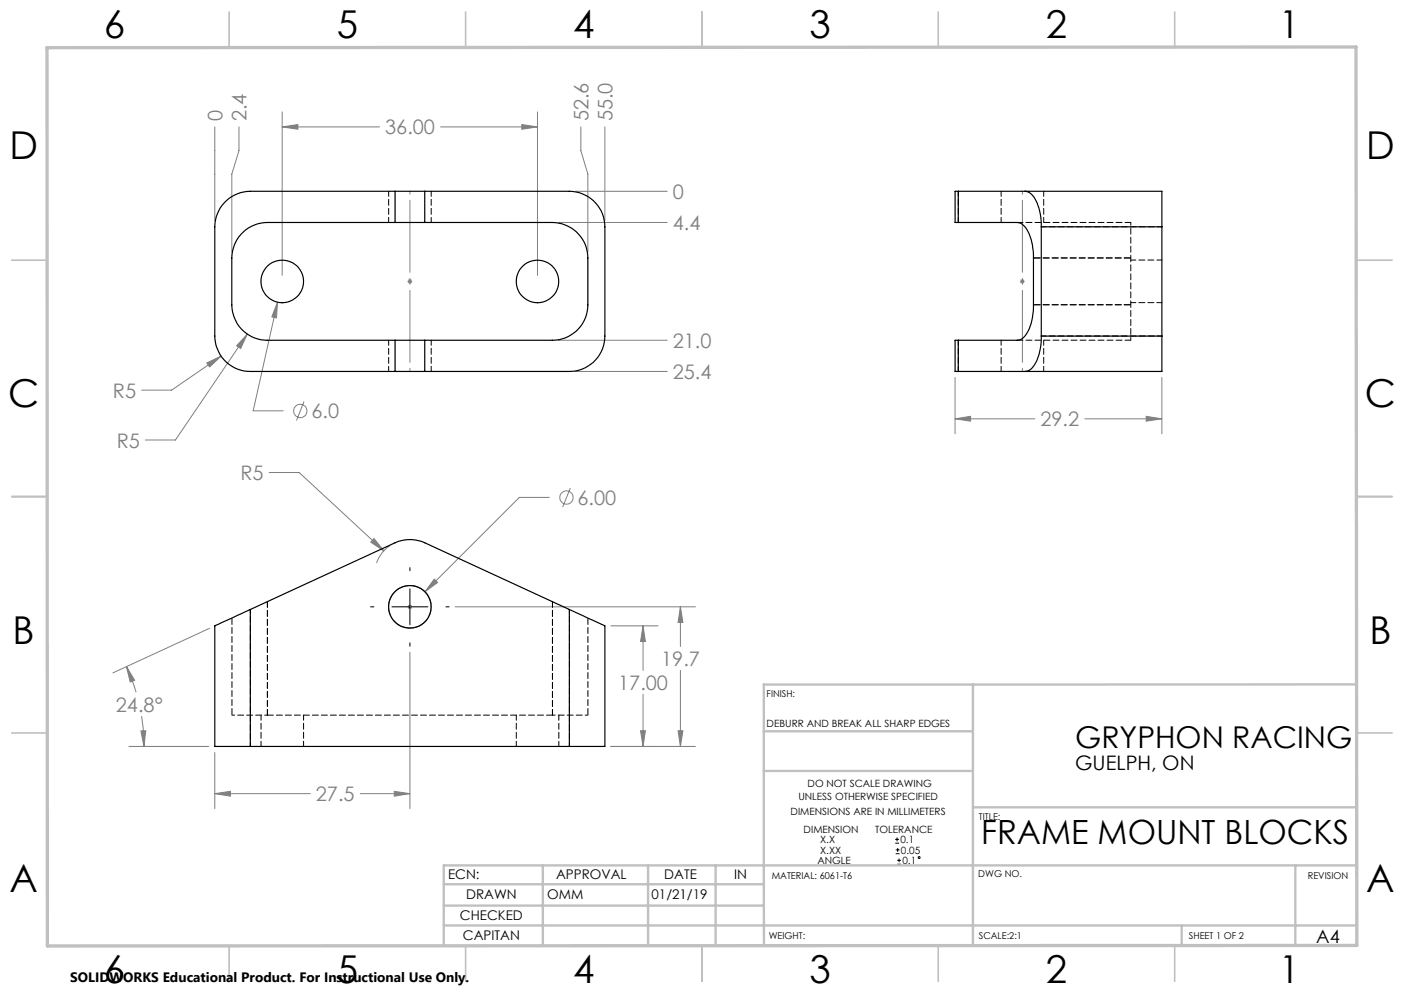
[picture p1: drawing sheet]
<svg xmlns="http://www.w3.org/2000/svg" width="297mm" height="210mm" viewBox="0 0 297 210" stroke-linecap="round" stroke-linejoin="round" font-family="sans-serif">
<g fill="none" stroke="#808080" stroke-width=".21">
<path d="M45.4 26.8v19.9M50.6 26.8v5l-1.6 5v16.5M59.7 26.8l3.3-.5v1zM59.7 23.7v34.5M59.7 26.8h20.6M93.2 26.8h20.5M110.4 26.3l3.3 .5-3.3 .5zM113.7 23.7v34.5M122.9 26.8v5l1.5 5v16.5M128 26.8v19.9M86.2 59.5h1M86.4 59.2l.7 .7"/>
<path d="M86.7 59v1M87.1 59.2l-.7 .7M118.1 47.1h23M121.7 40.5h19.4M215.8 59.5h.9M215.9 59.2l.7 .7M216.3 59v1M216.6 59.2l-.7 .7M43.7 76.8l3.1-1.5-2.5 2.3zM46.8 75.3l-10.5 7.2h-6.3M52.3 70.7l-1.4 3-.8-.6zM52.3 70.7l-15.2 22.4h-6.3"/>
<path d="M58.7 63.9l-.2 3.3-1-.2zM58.7 63.9l-5.1 23h6.3M118.1 72h23M121.7 78.6h19.4M202 79.8v11.9M245.8 79.8v11.9M56.9 99.9h6.4l17.9 16.6M64.3 84.9l-1.6 4M202 88.6l3.3-.6v1.1zM202 88.6h16.9M229.5 88.6h16.3M242.5 88l3.3 .6-3.3 .5z"/>
<path d="M79.1 113.9l2.1 2.6-2.8-1.9zM82.5 115.4a7 7 0 0 0-2.8 3.7M116.2 105.2h-6.3l-20 20M120.7 103.2l-1.7 4M44.3 132.9l-20.4 9.4M86.2 128.3h1M86.4 128l.7 .7M86.7 127.8v1M86.7 137.9v33.1M87.1 128l-.7 .7M91.9 122.5l.7 .7-2.7 2zM96.3 128.3h50.8"/>
<path d="M129.2 132.4h10M136 132.4l.5 3.3h-1zM136 132.4v9.4M143.9 128.3l.6 3.3h-1.1zM143.9 128.3v8.4M26.7 141l1.8 2.9-.9 .3zM26.7 141l.9 2 1.2 3.4M27.3 157.9h16.9M29.8 154.6l1-.1-.4 3.4zM30 151.4l.3 3.2 .1 3.3M45.4 159.1v11.9M129.2 157.9h17.9"/>
<path d="M135.5 154.5h1l-.5 3.4zM136 146.8v11.1M143.4 154.5h1.1l-.6 3.4zM143.9 141.8v16.1M45.4 167.8l3.4-.5v1.1zM45.4 167.8h20.3M76.2 167.8h10.5M83.4 167.3l3.3 .5-3.3 .6z"/>
<circle cx="63.5" cy="86.9" r="1.42"/>
<circle cx="119.8" cy="105.2" r="1.42"/>
</g>
<g fill="none" stroke="#000" stroke-width=".21">
<path d="M78.4 128.3h.7M82.9 128.3h7.6M86.7 120v.7M86.7 124.5v7.6M86.7 136v.7M94.3 128.3h.7M189.4 178.3h.8M189.4 177.5h.8M189.5 179.7h.8M189.8 177.1v.8M189.9 179.3v.9M189.5 180.5h.8"/>
<path d="M189.8 182.8h.8M189.8 182h.8M190.2 181.6v.7"/>
<circle cx="194.4" cy="181.3" r=".19"/>
</g>
<path d="M82.4 127a4.5 4.5 0 0 1 7.5-1.8 4.5 4.5 0 0 1-2 7.5 4.5 4.5 0 0 1-5.6-5.4l.1-.3M91 127a4.5 4.5 0 0 0-7.5-1.8 4.5 4.5 0 0 0 2 7.5 4.5 4.5 0 0 0 5.6-5.4l-.1-.3" fill="none" stroke="#808080" stroke-width=".21" stroke-dasharray="15.2 1.3 1.3 1.3" stroke-dashoffset="3" stroke-linecap="butt"/>
<g fill="none" stroke="#c0c0c0" stroke-width=".35">
<path d="M48.5 2.5v7.5M98.5 2.5v7.5M148.5 2.5v7.5M198.5 2.5v7.5M248.5 2.5v7.5M2.5 55h7.5M287 55h7.5M2.5 105h7.5M287 105h7.5M2.5 155h7.5M287 155h7.5M48.5 200v7.5"/>
<path d="M98.5 200v7.5M148.5 200v7.5M198.5 200v7.5M248.5 200v7.5"/>
</g>
<g fill="none" stroke="#c0c0c0" stroke-width=".5">
<path d="M161.6 154.6h44.2M205.8 144.8v55.2M287 144.7l-125.4 .1v55.2M161.6 163h44.2M205.8 170.7h81.2M93.9 195.7h193.1M93.9 191.5h67.7M93.9 187h67.7M114.8 183v17M137.1 183v17M151.4 183v17M250 195.8v4.2"/>
<path d="M274 183v16.9M287 183h-193.1v17"/>
</g>
<path d="M9.9 10.1l276.9-.2 .2 190-277 .2z" fill="none" stroke="#c0c0c0" stroke-width=".7"/>
<path d="M86.7 128.3h.1" fill="none" stroke="#808080" stroke-width=".21" stroke-dasharray="15.2 1.3 1.3 1.3"/>
<path d="M86.7 78.5v-38.1M216.3 78.5v-38.1" fill="none" stroke="#808080" stroke-width=".21" stroke-dasharray="15.2 1.3 1.3 1.3" stroke-dashoffset="-1.9"/>
<path d="M43.7 76.8l.6 .8 2.5-2.3zM52.3 70.7l-2.2 2.4 .8 .6zM58.7 63.9l-1.2 3.1 1 .2zM59.7 26.8l3.3-.5v1zM110.4 26.3l3.3 .5-3.3 .5zM91.9 122.5l-2 2.7 2.7-2zM29.8 154.6l1-.1-.4 3.4zM26.7 141l1.8 2.9-.9 .3zM136 132.4l.5 3.3h-1zM135.5 154.5h1l-.5 3.4zM79.1 113.9l-.7 .7 2.8 1.9zM143.9 128.3l.6 3.3h-1.1zM143.4 154.5h1.1l-.6 3.4zM83.4 167.3l3.3 .5-3.3 .6zM45.4 167.8l3.4-.5v1.1zM202 88.6l3.3-.6v1.1zM242.5 88l3.3 .6-3.3 .5z" fill="#808080"/>
<g fill="none" stroke="#000" stroke-width=".25">
<path d="M83.6 47.1h6.3M83.6 40.5h6.3M83.6 47.1h-27a7.6 7.6 0 0 0-7.6 7.5v9.9a7.5 7.5 0 0 0 7.6 7.5h27M83.6 40.5h-30.6a7.6 7.6 0 0 0-7.6 7.5v23.1a7.5 7.5 0 0 0 7.6 7.5h30.6M83.6 40.5v6.6M89.9 40.5h30.5a7.5 7.5 0 0 1 7.6 7.5v23.1a7.5 7.5 0 0 1-7.6 7.5h-30.5M89.9 47.1h26.9a7.5 7.5 0 0 1 7.6 7.5v9.9a7.5 7.5 0 0 1-7.6 7.5h-26.9M89.9 40.5v6.6M202.7 40.5h43.1v7.5M202.7 47.1h12.5a3.7 3.7 0 0 1 2.7 3l.5 1.7 .2 2.1v10.6a9.8 9.8 0 0 1-2.2 7l-.6 .4-.6 .1h-12.5M202.7 40.5h-.7v6.6h.7M202.7 40.5v6.6"/>
<path d="M216.8 40.5a3.7 3.7 0 0 1 2.8 3l.6 2.4 .1 2.1M220.3 48h25.5M220.3 48v23.1M245.8 48v23.1M83.6 72h6.3M83.6 78.6h6.3M83.6 72v6.6M89.9 72v6.6M202.7 72h-.7v6.6h.7M202.7 72v6.6M220.3 71.1a9.8 9.8 0 0 1-2.2 7l-.6 .3-.7 .2M220.3 71.1h25.5"/>
<path d="M245.8 71.1v7.5h-43.1M53 128.9l-7.6 3.5v25.5h7.6M53 128.9l30.6-14.1a7.6 7.6 0 0 1 6.3 0l30.5 14.1M53 128.9v29M120.4 128.9l7.6 3.5v25.5h-7.6M120.4 128.9v29M53 157.9h67.4"/>
<circle cx="59.7" cy="59.5" r="4.5"/>
<circle cx="113.7" cy="59.5" r="4.5"/>
<circle cx="86.7" cy="128.3" r="4.5"/>
</g>
<g fill="none" stroke="#000" stroke-width=".21" stroke-dasharray="1.3 .6" stroke-dashoffset=".2">
<path d="M82.2 40.4v6.6M91.2 47v-6.6M202.7 47v-6.6M211.8 40.4v6.6M220.8 47v-6.6M245.8 55h-6.6M82.2 71.9v6.6M91.2 78.5v-6.6M202.7 78.5v-6.6M211.8 71.9v6.6M220.8 78.5v-6.6M239.2 64h6.6"/>
<path d="M55.2 151.2v6.6M64.2 157.8v-6.6M109.2 151.2v6.6M118.2 157.8v-6.6"/>
</g>
<path d="M218.6 54.5h20.6M239.2 54.5h-20.6M218.6 64.4h20.6M239.2 64.4h-20.6M49.1 130.7v20.5M124.4 151.2v-20.5" fill="none" stroke="#000" stroke-width=".21" stroke-dasharray="1.3 .6" stroke-dashoffset="-.1"/>
<path d="M239.2 54.5v-7.5M239.2 71.9v-7.5M49.1 151.2h7.5M116.9 151.2h7.5" fill="none" stroke="#000" stroke-width=".21" stroke-dasharray="1.3 .6" stroke-dashoffset=".7"/>
<path d="M239.2 47h-24M215.2 71.9h24M56.6 127.2v24M116.9 127.2v24M56.6 151.2v-24M116.9 151.2v-24" fill="none" stroke="#000" stroke-width=".21" stroke-dasharray="1.3 .6" stroke-dashoffset=".1"/>
<path d="M116.9 151.2h-60.3" fill="none" stroke="#000" stroke-width=".21" stroke-dasharray="1.3 .6"/>
<path d="M239.2 54.5v9.9M120.5 128.9v28.9M53 157.8v-28.9" fill="none" stroke="#000" stroke-width=".21" stroke-dasharray="1.3 .6" stroke-dashoffset=".4"/>
<path d="M220.3 47.9h25.5M245.8 71h-25.5" fill="none" stroke="#000" stroke-width=".21" stroke-dasharray="1.3 .6" stroke-dashoffset=".3"/>
<g font-size="8.1">
<text x="22" y="8">6</text>
<text x="71.2" y="8">5</text>
<text x="121.2" y="8">4</text>
<text x="171.3" y="8">3</text>
<text x="221.3" y="8">2</text>
<text x="270.5" y="8">1</text>
<text x="2" y="33.6">D</text>
<text x="289" y="33.6">D</text>
<text x="1.7" y="86.1">C</text>
<text x="288.7" y="86.1">C</text>
<text x="2.7" y="136.1">B</text>
<text x="289.7" y="136.1">B</text>
<text x="2" y="188.6">A</text>
<text x="289" y="188.6">A</text>
<text x="22" y="208">6</text>
<text x="71.2" y="208">5</text>
<text x="121.2" y="208">4</text>
<text x="171.3" y="208">3</text>
<text x="221.3" y="208">2</text>
<text x="270.5" y="208">1</text>
</g>
<text font-size="7.1" x="207.6" y="178.6">FRAME MOUNT BLOCKS</text>
<text font-size="6.3" x="227.4" y="158.2">GRYPHON RACING</text>
<g font-size="4.2" fill="#808080">
<text x="47.1" y="25.6" transform="rotate(-90 47.1 25.6)">0</text>
<text x="52.2" y="25.6" transform="rotate(-90 52.2 25.6)">2.4</text>
<text x="81.5" y="28.4">36.00</text>
<text x="124.5" y="25.6" transform="rotate(-90 124.5 25.6)">52.6</text>
<text x="129.6" y="25.6" transform="rotate(-90 129.6 25.6)">55.0</text>
<text x="142.3" y="42.1">0</text>
<text x="142.3" y="48.6">4.4</text>
<text x="142.3" y="73.6">21.0</text>
<text x="142.3" y="80.2">25.4</text>
<text x="23.9" y="84.1">R5</text>
<text x="65.9" y="88.4">6.0</text>
<text x="24.7" y="94.6">R5</text>
<text x="220.1" y="90.2">29.2</text>
<text x="50.9" y="101.5">R5</text>
<text x="122.2" y="106.7">6.00</text>
<text x="139.9" y="140.8">19.7</text>
<text x="130.8" y="145.9">17.00</text>
<text x="24.5" y="150.5">24.8°</text>
<text x="66.8" y="169.4">27.5</text>
</g>
<text font-size="4.2" x="227.4" y="162.8">GUELPH, ON</text>
<text font-size="3.9" x="278.4" y="199.3">A4</text>
<text font-size="2.9" x="14.9" y="207.6">SOLIDWORKS Educational Product. For Instructional Use Only.</text>
<g font-size="2.8">
<text x="94.8" y="185.9">ECN:</text>
<text x="117.6" y="185.9">APPROVAL</text>
<text x="140.5" y="185.9">DATE</text>
<text x="155.3" y="185.9">IN</text>
<text x="98.6" y="190.2">DRAWN</text>
<text x="115.8" y="190.2">OMM</text>
<text x="137.8" y="190.2">01/21/19</text>
<text x="97.3" y="194.5">CHECKED</text>
<text x="97.9" y="198.9">CAPITAN</text>
</g>
<g font-size="2.1">
<text x="162.2" y="153.7">DEBURR AND BREAK ALL SHARP EDGES</text>
<text x="170.8" y="166.4">DO NOT SCALE DRAWING</text>
<text x="167.2" y="172.4">DIMENSIONS ARE IN MILLIMETERS</text>
<text x="168.9" y="169.2">UNLESS OTHERWISE SPECIFIED</text>
<text x="170" y="176.1">DIMENSION</text>
<text x="173.5" y="178.3">X.X</text>
<text x="185.2" y="176.1">TOLERANCE</text>
<text x="190.5" y="178.3">0.1</text>
<text x="172.9" y="182.7">ANGLE</text>
<text x="173.5" y="180.5">X.XX</text>
<text x="190.6" y="180.5">0.05</text>
<text x="190.9" y="182.7">0.1</text>
</g>
<g font-size="2">
<text x="162.2" y="147.5">FINISH:</text>
<text x="207.1" y="173.3">TITLE:</text>
<text x="163.3" y="185.9">MATERIAL: 6061-T6</text>
<text x="207" y="185.5">DWG NO.</text>
<text x="276.7" y="185.9">REVISION</text>
<text x="162.6" y="198.5">WEIGHT:</text>
<text x="207.1" y="198.6">SCALE:2:1</text>
<text x="251.5" y="198.6">SHEET 1 OF 2</text>
</g>
</svg>
